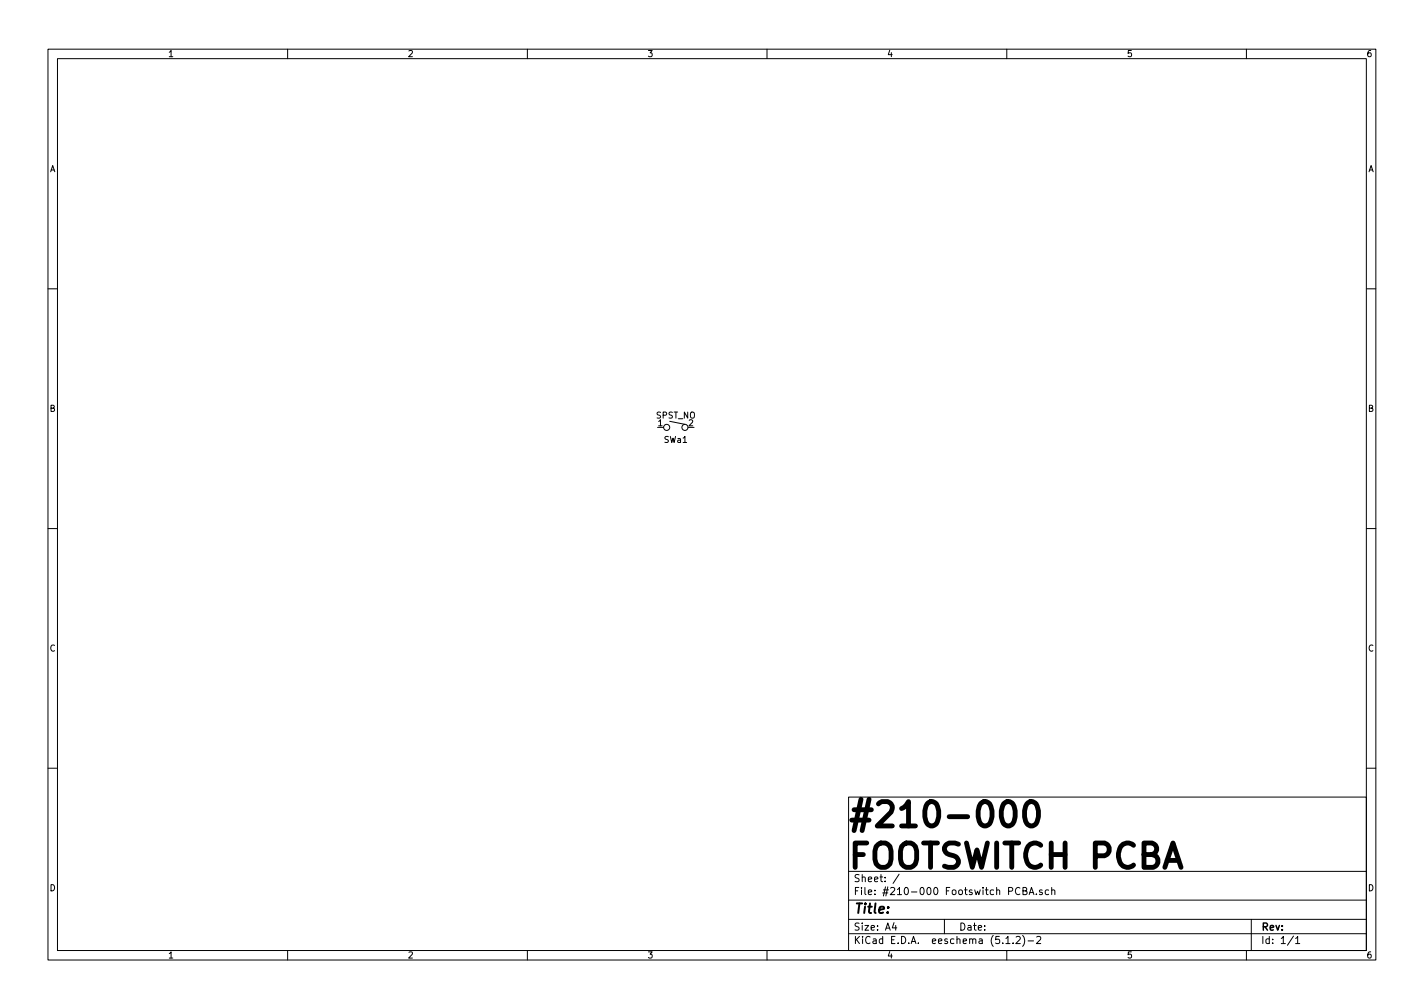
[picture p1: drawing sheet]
<svg xmlns="http://www.w3.org/2000/svg" width="297mm" height="210mm" viewBox="0 0 297 210" stroke-linecap="round" stroke-linejoin="round" font-family="sans-serif">
<g fill="none" stroke="#000" stroke-width=".21">
<path d="M10 10.3h277v189.9h-277zM12 12.2h273v186.1h-273zM60 10.3v1.9M110 10.3v1.9M160 10.3v1.9M210 10.3v1.9M260 10.3v1.9M10 60.2h2M285 60.2h2M139.7 87.9l3.2 .6M10 110.3h2M285 110.3h2"/>
<path d="M10 160.2h2M177 166.3h108v32h-108zM285 160.2h2M60 198.3v1.9M110 198.3v1.9M160 198.3v1.9M177 194.8h108M177 191.8h108M177 187.8h108M177 181.8h108M186.5 192.5l-.4 1h1M186.8 193v1"/>
<path d="M187.6 182.3l-1.3 2M197 191.8v3M209.8 195.8l.5-.5v1.5M209.8 196.8h.9M210 198.3v1.9M211.3 196.7v.1M212 195.5l.5-.2 .3 .5-.9 1h.9M212.8 185.3a.71 .71 0 0 0-1 .5 .71 .71 0 0 0 .7 .8l.3-.1M213.3 195.1a1.71 1.71 0 0 1 0 2.3M213.4 185.8l.6-.1 .2-.2-.2-.3-.6-.1v1.5h.6l.2-.1v-.4l-.3-.3M214.5 196.3h1.1M214.7 186.6l.5-1.5 .5 1.5"/>
<path d="M214.8 186.2h.7M216.2 186.5v.1M216.3 195.5l.5-.2 .2 .2 .1 .3-.9 1h.9M217.4 185.7l-.4-.1-.2 .2 .1 .2 .5 .2v.3h-.6M218.7 185.7l-.4-.1-.3 .3 .2 .6h.5M219.4 185.7l.2-.1 .4 .1v.9M219.4 185.1v1.5M260 198.3v1.9M261 191.8v6.5M269.8 195.2l-1.2 2M270.3 195.8l.4-.5v1.5M270.3 196.8h.8"/>
<circle cx="139.1" cy="89.1" r=".63"/>
<circle cx="142.9" cy="89.1" r=".63"/>
</g>
<path d="M209.3 167.7a1.22 1.22 0 0 1 1.3-.5 1.22 1.22 0 0 1 .9 1 4 4 0 0 1-.5 3.8 1.19 1.19 0 0 1-1.9-.7 4.3 4.3 0 0 1 .2-3.6zM214.2 167.7a1.2 1.2 0 0 1 1.2-.5 1.2 1.2 0 0 1 1 1 3.8 3.8 0 0 1-.5 3.8 1.19 1.19 0 0 1-2-.7 4.4 4.4 0 0 1 .3-3.6z" fill="none" stroke="#000" stroke-width="1"/>
<g font-size="7.1">
<text x="176.5" y="172.5">#210-000</text>
<text x="176.5" y="181.2">FOOTSWITCH PCBA</text>
</g>
<text font-size="2.8" x="178" y="190.5">Title:</text>
<g font-size="2.1">
<text x="178" y="184">Sheet: /</text>
<text x="178" y="186.7">File: #210-000 Footswitch PCBA.sch</text>
<text x="178" y="196.9">KiCad E.D.A. eeschema (5.1.2)-2</text>
<text x="178" y="194.1">Size: A4</text>
<text x="200" y="194.1">Date:</text>
<text x="263" y="194.1">Rev:</text>
<text x="263" y="196.9">Id: 1/1</text>
</g>
<g font-size="1.8">
<text x="35" y="11.9">1</text>
<text x="85" y="11.9">2</text>
<text x="135" y="11.9">3</text>
<text x="185" y="11.9">4</text>
<text x="235" y="11.9">5</text>
<text x="285" y="11.9">6</text>
<text x="10.4" y="35.9">A</text>
<text x="285.4" y="35.9">A</text>
<text x="10.4" y="85.9">B</text>
<text x="136.9" y="87.3">SPST_NO</text>
<text x="137.3" y="88.9">1</text>
<text x="143.7" y="88.9">2</text>
<text x="285.4" y="85.9">B</text>
<text x="138.6" y="92.4">SWa1</text>
<text x="10.4" y="135.9">C</text>
<text x="285.4" y="135.9">C</text>
<text x="10.4" y="185.9">D</text>
<text x="285.4" y="185.9">D</text>
<text x="35" y="199.9">1</text>
<text x="85" y="199.9">2</text>
<text x="135" y="199.9">3</text>
<text x="185" y="199.9">4</text>
<text x="235" y="199.9">5</text>
<text x="285" y="199.9">6</text>
</g>
</svg>
